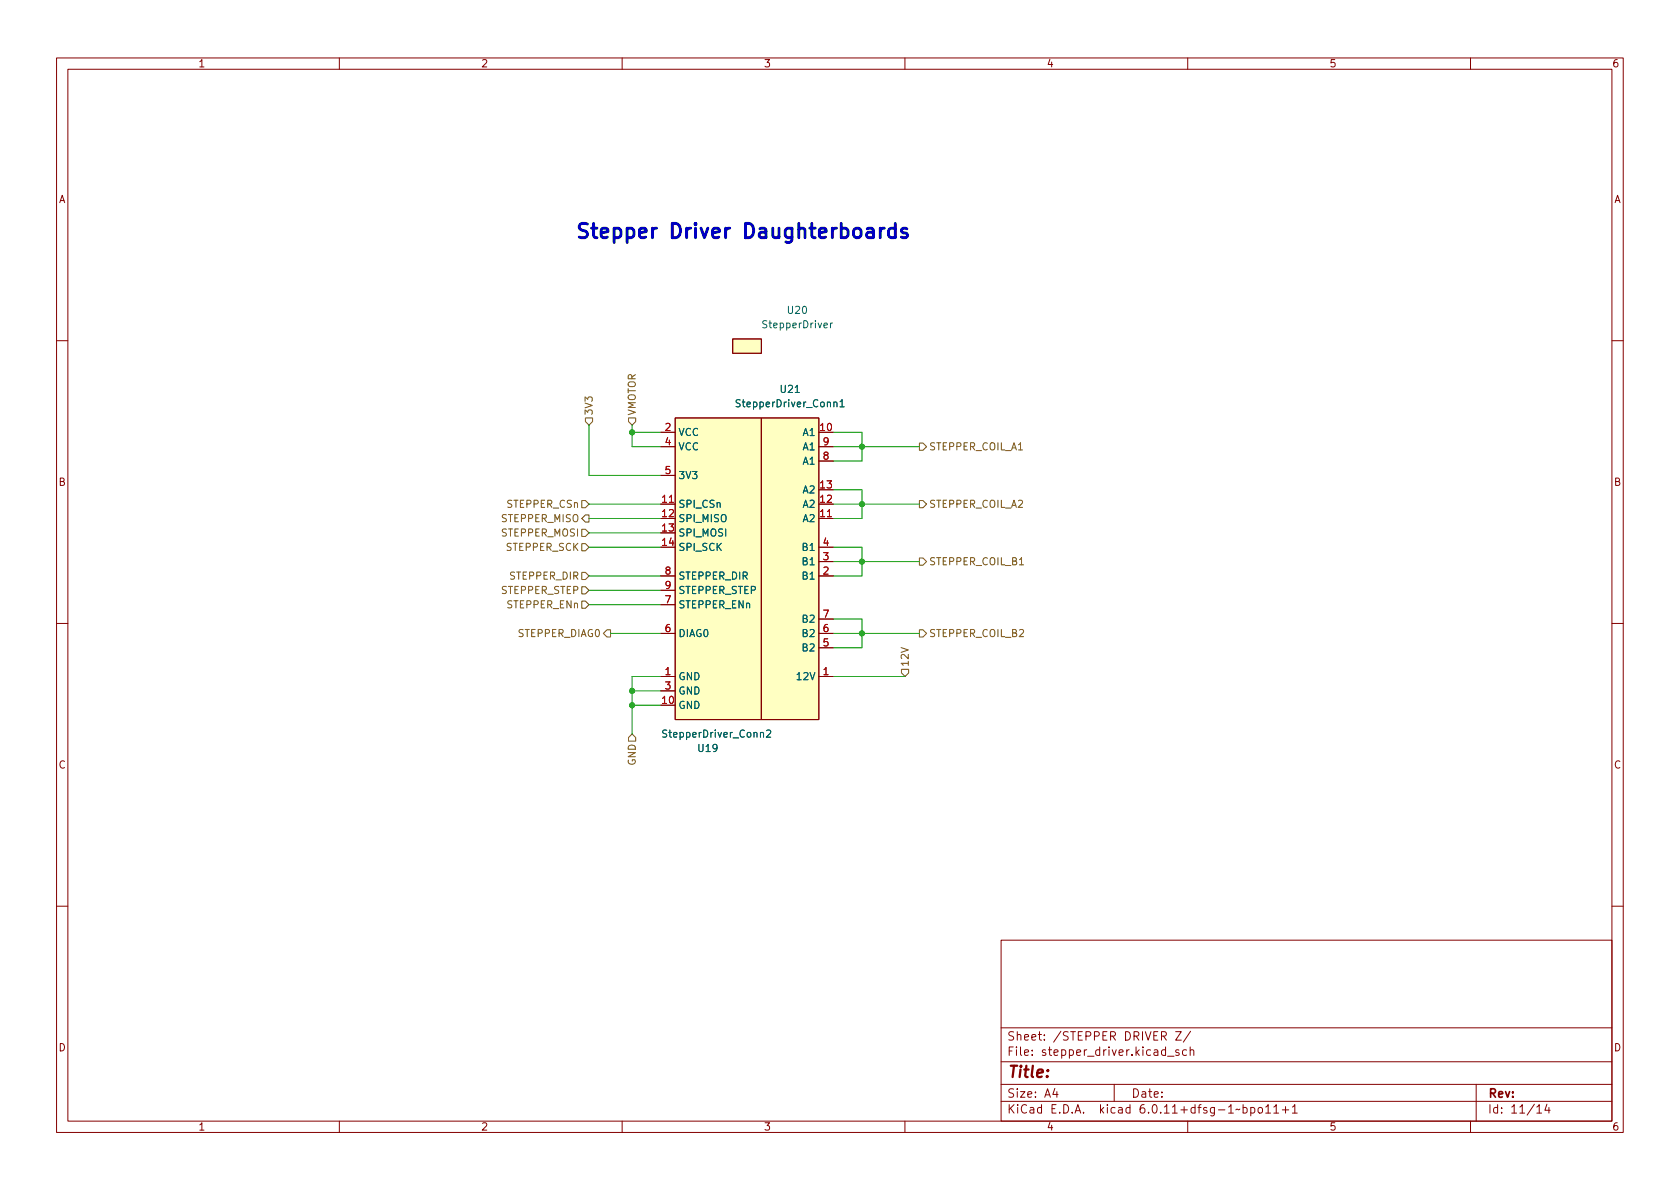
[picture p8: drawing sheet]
<svg xmlns="http://www.w3.org/2000/svg" width="297mm" height="210mm" viewBox="0 0 297 210" stroke-linecap="round" stroke-linejoin="round" font-family="sans-serif">
<g fill="none" stroke="#840000" stroke-width=".18">
<path d="M10 10.2h277v190.1h-277zM12 12.2h273v186.1h-273zM60 10.2v2M110 10.2v2M160 10.2v2M210 10.2v2M260 10.2v2M129.5 59.9h5.1v2.6h-5.1zM10 60.2h2M116.8 76.4h2.6M116.8 79h2.6M119.4 73.9h15.2v53.3h-15.2z"/>
<path d="M134.6 73.9h10.2v53.3h-10.2zM144.8 76.4h2.5M144.8 79h2.5M285 60.2h2M116.8 89.1h2.6M116.8 91.7h2.6M116.8 94.2h2.6M116.8 96.8h2.6M116.8 84.1h2.6M144.8 89.1h2.5M144.8 91.7h2.5M144.8 96.8h2.5"/>
<path d="M144.8 86.6h2.5M144.8 99.3h2.5M144.8 81.5h2.5M10 110.2h2M116.8 119.6h2.6M116.8 112h2.6M116.8 106.9h2.6M116.8 101.8h2.6M116.8 104.4h2.6M144.8 119.6h2.5M144.8 112h2.5M144.8 101.8h2.5"/>
<path d="M144.8 114.5h2.5M144.8 109.5h2.5M285 110.2h2M116.8 124.7h2.6M116.8 122.2h2.6M10 160.2h2M177 166.3h108v32h-108zM285 160.2h2M60 198.3v2M110 198.3v2M160 198.3v2M177 194.8h108"/>
<path d="M177 191.8h108M177 187.8h108M177 181.8h108M182.5 186.5v.1M182.5 185.7v.1M184.6 183.8v.1M184.6 183v.1M196.4 183.2l.7-.1 .1-.2-.1-.3-.2-.2h-.5v1.5M196.7 183.2l.5 .7M197 191.8v3M208.4 185.7l-.3-.1-.2 .2v.3l.5 .1v.4h-.5M209.8 185.7l-.4-.1-.3 .3v.4l.1 .3h.6"/>
<path d="M210 198.3v2M210.4 185.8l.2-.2 .4 .1 .1 .9M210.4 185.1v1.5M223.8 196.8h.8M225.2 195.8l.4-.5v1.5M225.2 196.8h.9M226.7 196.3h1.2M227.3 195.7v1.1M228.5 195.8l.4-.5v1.5M228.5 196.8h.9M260 198.3v2M261 191.8v6.5"/>
<path d="M273.5 195.3l-.4 1h1M273.9 195.8v1"/>
</g>
<g fill="#ffffc2" stroke="#ffffc2" stroke-width=".18">
<path d="M129.5 59.9h5.1v2.6h-5.1z"/>
<path d="M119.4 73.9h15.2v53.3h-15.2z"/>
<path d="M134.6 73.9h10.2v53.3h-10.2z"/>
</g>
<path d="M145.7 57.5l.6-.1-.1-.2-.3-.1-.2 .2v.6h.5M146.8 57.1v.9M147.2 57.1l-.4 .3M140.6 69.4h.7M147.4 71.2l.2-.1 .3 .1 .1 .7M147.4 71.1v.8M148.5 71l.4-.3v1.2M148.5 71.9h.8M134.5 129.6l.1-.1 .3 .1 .1 .8M135.5 129.2l.5-.1 .3 .4-.8 .9h.8" fill="none" stroke="#006464" stroke-width=".18"/>
<path d="M118.4 88.8h.7M146.3 91.4h.7" fill="none" stroke="#a90000" stroke-width=".18"/>
<g fill="none" stroke="#725600" stroke-width=".18">
<path d="M103.5 73.9h1.3v.6l-.7 .7-.6-.7zM111.1 73.9h1.3v.6l-.6 .7-.7-.7zM162.6 78.4h.6l.6 .6-.6 .6h-.6zM102.9 93.6h.6l.6 .6-.6 .7h-.6zM102.9 88.5h.6l.6 .6-.6 .7h-.6zM102.9 96.1h.6l.6 .7-.6 .6h-.6zM103.5 91.1h.6v1.2h-.6l-.6-.6zM162.6 88.5h.6l.6 .6-.6 .7h-.6zM162.6 98.7h.6l.6 .6-.6 .6h-.6zM102.9 101.2h.6l.6 .6-.6 .7h-.6zM102.9 103.8h.6l.6 .6-.6 .6h-.6zM102.9 106.3h.6l.6 .6-.6 .7h-.6z"/>
<path d="M107.3 111.4h.6v1.2h-.6l-.6-.6zM159.4 118.4h1.3v.6l-.7 .6-.6-.6zM162.6 111.4h.6l.6 .6-.6 .6h-.6zM111.8 129.8l.6 .6v.7h-1.3v-.7z"/>
</g>
<path d="M116.1 40.3a.65 .65 0 0 0-.7 .5M160.4 40.5l-.7-.2-.3 .4 .1 .4 .9 .2 .1 .3-.1 .3-.3 .1-.7-.1" fill="none" stroke="#0000c2" stroke-width=".51"/>
<g fill="none" stroke="#009600" stroke-width=".18">
<path d="M104.1 75.2v8.9h12.7M111.8 75.2v3.8h5M111.8 76.4h5M147.3 79h15.3M147.3 76.4h5.1v5.1h-5.1M104.1 89.1h12.7M104.1 91.7h12.7M104.1 94.2h12.7M104.1 96.8h12.7M147.3 89.1h15.3M147.3 86.6h5.1v5.1h-5.1M147.3 96.8h5.1v5h-5.1"/>
<path d="M147.3 99.3h15.3M104.1 101.8h12.7M104.1 104.4h12.7M104.1 106.9h12.7M107.9 112h8.9M116.8 119.6h-5v10.2M147.3 109.5h5.1v5h-5.1M147.3 119.6h12.7M147.3 112h15.3M111.8 124.7h5M111.8 122.2h5"/>
</g>
<g fill="#009600" stroke="#009600" stroke-width=".18">
<circle cx="152.4" cy="99.3" r=".46"/>
<circle cx="152.4" cy="112" r=".46"/>
<circle cx="152.4" cy="79" r=".46"/>
<circle cx="152.4" cy="89.1" r=".46"/>
<circle cx="111.8" cy="76.4" r=".46"/>
<circle cx="111.8" cy="122.2" r=".46"/>
<circle cx="111.8" cy="124.7" r=".46"/>
</g>
<g font-size="3.5" fill="#0000c2">
<text x="101.6" y="42.2">Stepper</text>
<text x="118.4" y="42.2">Driver</text>
<text x="131.9" y="42.2">Daughterboards</text>
</g>
<text font-size="2.8" fill="#840000" x="178" y="191.2">Title:</text>
<g font-size="2.1" fill="#840000">
<text x="178" y="184.5">Sheet:</text>
<text x="186.2" y="184.5">/STEPPER</text>
<text x="198.9" y="184.5">DRIVER Z/</text>
<text x="178" y="187.2">File:</text>
<text x="184.4" y="187.2">stepper_driver.kicad_sch</text>
<text x="178" y="197.4">KiCad</text>
<text x="178" y="194.6">Size:</text>
<text x="184.7" y="194.6">A4</text>
<text x="185.7" y="197.4">E.D.A.</text>
<text x="194.6" y="197.4">kicad</text>
<text x="200" y="194.6">Date:</text>
<text x="201.8" y="197.4">6.0.11+dfsg-1~bpo11+1</text>
<text x="263" y="194.6">Rev:</text>
<text x="263" y="197.4">Id:</text>
<text x="267.1" y="197.4">11/14</text>
</g>
<g font-size="1.8" fill="#840000">
<text x="35" y="12.3">1</text>
<text x="85" y="12.3">2</text>
<text x="135" y="12.3">3</text>
<text x="185" y="12.3">4</text>
<text x="235" y="12.3">5</text>
<text x="285" y="12.3">6</text>
<text x="10.4" y="36.3">A</text>
<text x="285.4" y="36.3">A</text>
<text x="10.3" y="86.3">B</text>
<text x="285.3" y="86.3">B</text>
<text x="10.3" y="136.3">C</text>
<text x="285.3" y="136.3">C</text>
<text x="10.3" y="186.3">D</text>
<text x="285.3" y="186.3">D</text>
<text x="35" y="200.3">1</text>
<text x="85" y="200.3">2</text>
<text x="135" y="200.3">3</text>
<text x="185" y="200.3">4</text>
<text x="235" y="200.3">5</text>
<text x="285" y="200.3">6</text>
</g>
<g font-size="1.8" fill="#006464">
<text x="134.5" y="58.4">StepperDriver</text>
<text x="139" y="55.9">U20</text>
<text x="137.7" y="69.9">U21</text>
<text x="119.9" y="77.5">VCC</text>
<text x="129.8" y="72.4">StepperDriver_Conn1</text>
<text x="141.8" y="77.5">A1</text>
<text x="119.9" y="80">VCC</text>
<text x="141.8" y="82.6">A1</text>
<text x="141.8" y="80">A1</text>
<text x="119.9" y="85.1">3V3</text>
<text x="141.8" y="87.6">A2</text>
<text x="119.9" y="90.2">SPI_CSn</text>
<text x="119.9" y="92.7">SPI_MISO</text>
<text x="119.9" y="95.3">SPI_MOSI</text>
<text x="141.8" y="92.7">A2</text>
<text x="141.8" y="90.2">A2</text>
<text x="119.9" y="97.8">SPI_SCK</text>
<text x="141.6" y="100.3">B1</text>
<text x="141.6" y="97.8">B1</text>
<text x="119.9" y="108">STEPPER_ENn</text>
<text x="119.9" y="102.9">STEPPER_DIR</text>
<text x="119.9" y="105.4">STEPPER_STEP</text>
<text x="141.6" y="102.9">B1</text>
<text x="119.9" y="113">DIAG0</text>
<text x="141.6" y="113">B2</text>
<text x="141.6" y="110.5">B2</text>
<text x="141.6" y="115.6">B2</text>
<text x="119.9" y="120.7">GND</text>
<text x="119.9" y="125.7">GND</text>
<text x="119.9" y="123.2">GND</text>
<text x="140.6" y="120.7">12V</text>
<text x="116.8" y="130.8">StepperDriver_Conn2</text>
<text x="123.2" y="133.4">U19</text>
</g>
<g font-size="1.8" fill="#725600">
<text x="105.2" y="73.5" transform="rotate(-90 105.2 73.5)">3V3</text>
<text x="112.8" y="73.5" transform="rotate(-90 112.8 73.5)">VMOTOR</text>
<text x="164.2" y="80">STEPPER_COIL_A1</text>
<text x="88.5" y="95.3">STEPPER_MOSI</text>
<text x="88.5" y="92.7">STEPPER_MISO</text>
<text x="89.5" y="90.2">STEPPER_CSn</text>
<text x="164.2" y="90.2">STEPPER_COIL_A2</text>
<text x="89.3" y="97.8">STEPPER_SCK</text>
<text x="164.2" y="100.3">STEPPER_COIL_B1</text>
<text x="88.5" y="105.4">STEPPER_STEP</text>
<text x="89.5" y="108">STEPPER_ENn</text>
<text x="89.9" y="102.9">STEPPER_DIR</text>
<text x="91.5" y="113">STEPPER_DIAG0</text>
<text x="164.2" y="113">STEPPER_COIL_B2</text>
<text x="161" y="118" transform="rotate(-90 161 118)">12V</text>
<text x="112.8" y="135.5" transform="rotate(-90 112.8 135.5)">GND</text>
</g>
<g font-size="1.8" fill="#a90000">
<text x="117.4" y="76.2">2</text>
<text x="144.8" y="76.2">10</text>
<text x="117.4" y="78.7">4</text>
<text x="117.4" y="83.8">5</text>
<text x="145.4" y="81.3">8</text>
<text x="145.4" y="78.7">9</text>
<text x="116.8" y="88.9">11</text>
<text x="144.8" y="88.9">12</text>
<text x="144.8" y="86.4">13</text>
<text x="116.8" y="91.4">12</text>
<text x="116.8" y="94">13</text>
<text x="144.8" y="91.4">11</text>
<text x="116.8" y="96.5">14</text>
<text x="117.4" y="101.6">8</text>
<text x="145.4" y="101.6">2</text>
<text x="145.4" y="99.1">3</text>
<text x="145.4" y="96.5">4</text>
<text x="117.4" y="106.7">7</text>
<text x="117.4" y="104.1">9</text>
<text x="117.4" y="111.8">6</text>
<text x="145.4" y="111.8">6</text>
<text x="145.4" y="109.2">7</text>
<text x="117.4" y="119.4">1</text>
<text x="145.4" y="119.4">1</text>
<text x="145.4" y="114.3">5</text>
<text x="116.8" y="124.5">10</text>
<text x="117.4" y="121.9">3</text>
</g>
</svg>
